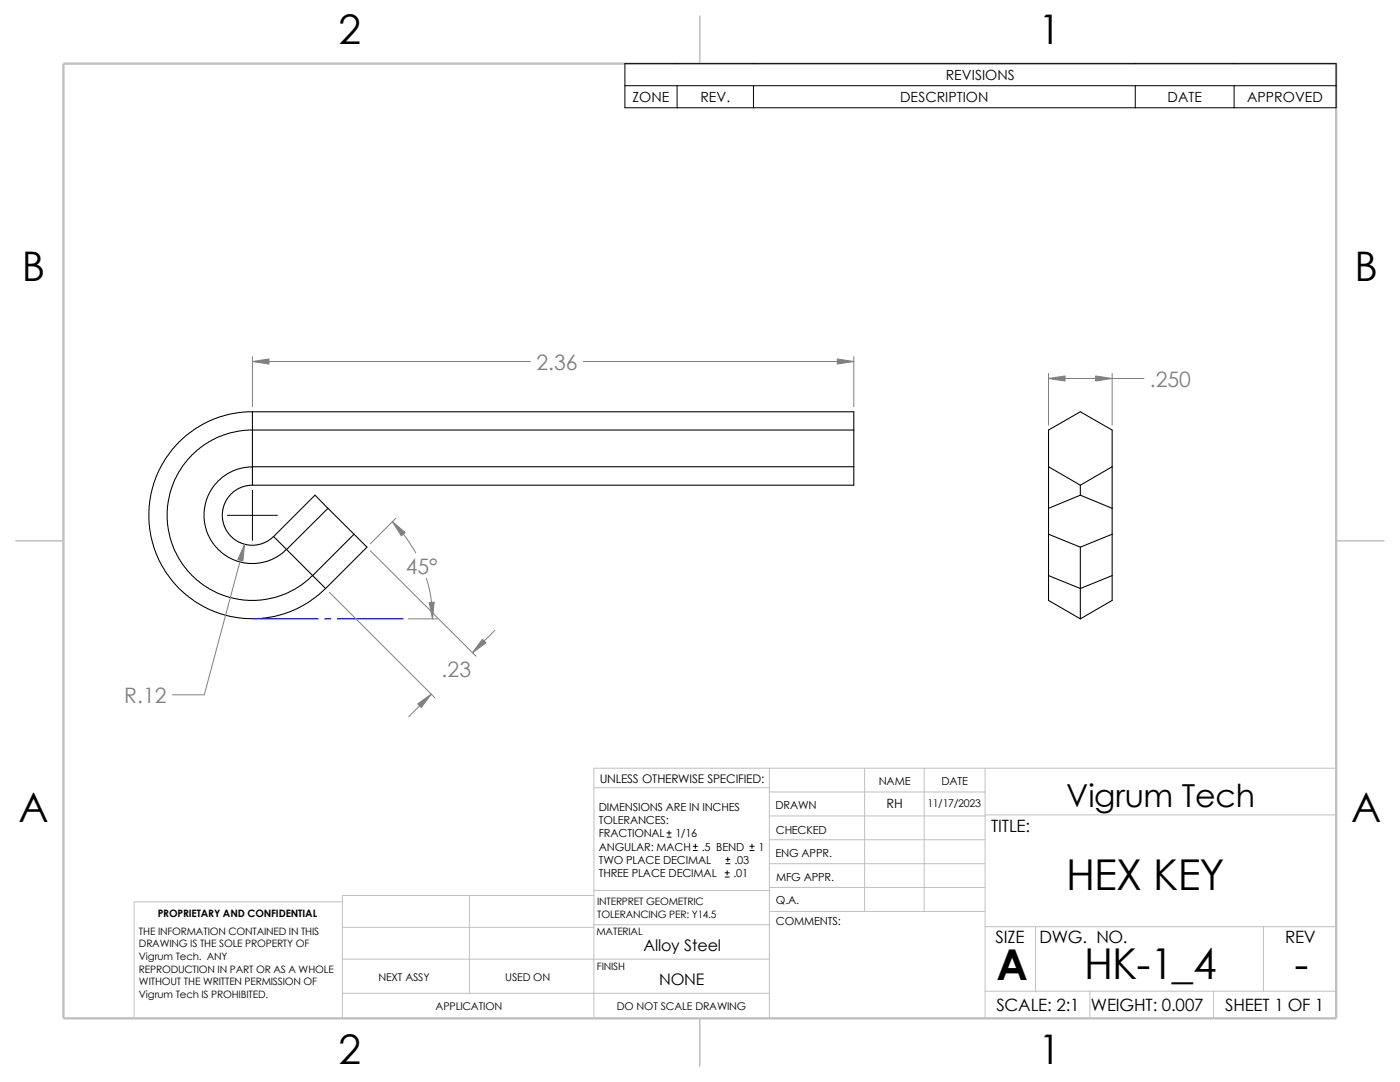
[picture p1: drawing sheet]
<svg xmlns="http://www.w3.org/2000/svg" width="279mm" height="216mm" viewBox="0 0 279 216" stroke-linecap="round" stroke-linejoin="round" font-family="sans-serif">
<g fill="none" stroke="#c0c0c0" stroke-width=".2">
<path d="M118.5 157.2h35M153.5 158h43.1M153.5 153.3v49.9M172.6 153.3v28.6M184.4 153.3v28.6M196.6 153.3v49.9M266.7 153.3h-148.2v49.9M68.3 180h-41.5v23.2M93.7 178.7v19.5M118.5 177.7h35.1M118.5 178.7h-50.2v24.5M153.5 177.1h43.1"/>
<path d="M153.5 162.8h43.1M153.5 167.6h43.1M153.5 172.3h43.1M196.6 162.6h70.1M68.3 198.2h85.2M68.3 185h50.2M68.3 191.4h85.2M118.5 184.5h35.1M153.6 181.9h43M196.6 184.9h70.1M196.6 197.8h70.1M206.7 184.9v12.9"/>
<path d="M217.5 197.8v5.4M242.2 197.8v5.4M252.1 184.9v12.9"/>
</g>
<path d="M139.7 3.2v9.5M3.1 107.9h9.6M266.7 107.9h9.5M139.7 203.2v9.5" fill="none" stroke="#c0c0c0" stroke-width=".21"/>
<path d="M12.7 12.7h254v190.5h-254z" fill="none" stroke="#c0c0c0" stroke-width=".47"/>
<g fill="none" stroke="#000" stroke-width=".21">
<path d="M50.4 82.2h-1.8l-2.8 .4-3.1 1-1.8 .9-1.6 .8-2.3 1.7-1.8 1.7-1.9 2.4-1.3 2.2-.8 1.8-.8 2.2-.6 3-.1 1.5 .1 3.5 .6 3 .8 2.2 .8 1.8 1.3 2.2 1.9 2.4 1.8 1.7 2.3 1.7 2.2 1.2 2.4 .9 1.9 .6 2.8 .4h2.8l1.5-.1 3-.6 2.8-1 2.7-1.4 2.1-1.5 1.5-1.4M50.4 93.2l-1.5 .1-1.4 .3-1.1 .4-1.6 .9-1.3 1.1-1 1.2-1 1.7-.5 1.4-.3 1.8v1.4l.3 1.8 .5 1.4 1 1.7 1 1.2 2.1 1.6 1.9 .8 2.2 .4h2.1l2.5-.8 1.6-.9 1.3-1.1 8.2-8.2M50.4 96.8l-1.5 .2-1.6 .6-1.2 1-.9 1.2-.6 1.2-.2 1.4v1.5l.6 1.6 .8 1.2 .9 .8 1 .7 1.8 .6h1.3l1.6-.3 1-.5 1.2-.9M50.4 82.2v14.6M50.4 93.1h120M50.4 82.2h120v14.6h-120M170.4 85.8l-121.9 .1-2.7 .5-2.5 .9-2.6 1.5-2.4 2-2 2.4-1 1.6-1 2.3-.8 3.2-.1 3.3 .6 3.8 .9 2.5 1.4 2.5 2 2.5 1.6 1.3 1.9 1.3 2.8 1.3 3.3 .8 1.6 .2 3.3-.2 3.3-.8 2.8-1.3 1.9-1.3 1.6-1.3 8.3-8.3M209.3 93.1v-7.3l6.3-3.6 6.4 3.6v7.3M209.3 93.1l6.3 3.7M209.3 93.1v8.3M215.6 98.8l6.4 2.6M215.6 98.8l-6.3 2.6"/>
<path d="M215.6 96.8v2M222 93.1l-6.4 3.7M222 93.1v8.3M54.6 107.1l10.4 10.3M65.4 101.4l5.3 5.2M65.4 101.4l-2.5-2.6-8.3 8.3M70.7 106.6l2.5 2.6-8.2 8.2M209.3 101.4v13.5M209.3 106.6l6.3 2.6M209.3 114.9l6.3 2.5M209.3 114.9v4.9l6.3 3.7M215.6 109.2v8.2"/>
<path d="M215.6 117.4v6.1M222 101.4v13.5M222 106.6l-6.4 2.6M222 114.9l-6.4 2.5M222 114.9v4.9l-6.4 3.7"/>
</g>
<path d="M50.4 123.5h13.1M64.8 123.5h1.2M67.3 123.5h13.2" fill="none" stroke="#00f" stroke-width=".2"/>
<g fill="none" stroke="#808080" stroke-width=".2">
<path d="M50.4 71.2v10M50.4 72.1h55.5M116.4 72.1h54M170.4 71.2v10M209.3 74.5v10.3M209.3 75.5h19M222 74.5v10.3M48.8 108.6l-8 30h-6.4M65.7 118.2l21 21M73.9 109.9l21.1 21M78.3 104.1a29.4 29.4 0 0 1 4.7 6.2M79 103.4l-5.1 5.1"/>
<path d="M85.1 115.4a26 26 0 0 1 1.2 8.1M81.5 123.5h5.8M86.1 138.5l-4.5 4.5M98.8 125.8l-4.5 4.5"/>
</g>
<g fill="#808080" stroke="#808080" stroke-width=".2">
<path d="M85.6 120.2l1.1-.1-.4 3.4z"/>
<path d="M78.3 104.1l2.6 2.2-.8 .6z"/>
<path d="M83.4 140.5l2.7-2-2 2.7z"/>
<path d="M48.8 108.6l-.3 3.3-1-.2z"/>
<path d="M96.3 127.6l.7 .7-2.7 2z"/>
<path d="M50.4 72.1l3.3-.5v1z"/>
<path d="M167.1 71.6l3.3 .5-3.3 .5z"/>
<path d="M209.3 75.5l3.3-.5v1z"/>
<path d="M218.7 75l3.3 .5-3.3 .5z"/>
</g>
<g fill="none" stroke="#000" stroke-width=".2">
<path d="M124.7 12.7h142v8.8h-142zM124.7 17.1h142M135.1 17.1v4.4M150.4 17.1v4.4M226.6 17.1v4.4M246.3 17.1v4.4M50.4 97.8v10M45.4 102.8h10M133.1 167h.8M133.1 166.2h.8M133.5 165.8v.8M138.3 169.7h.9"/>
<path d="M138.3 168.9h.9M138.8 168.4v.9M144.7 175h.8M144.7 174.2h.8M144.9 172.3h.8M144.9 171.5h.8M145.1 173.7v.9M145.2 171.1v.8M149.6 169.7h.9M149.6 168.9h.9M150.1 168.4v.9"/>
</g>
<g font-size="8.5">
<text x="212.8" y="177.7">HEX KEY</text>
<text x="198.8" y="195.5">A</text>
<text x="216.4" y="195.3">HK-1_4</text>
<text x="258.4" y="195.3">-</text>
</g>
<g font-size="8.1">
<text x="67.6" y="8.8">2</text>
<text x="207.3" y="8.8">1</text>
<text x="4.4" y="56.1">B</text>
<text x="270.3" y="56.1">B</text>
<text x="3.7" y="164.1">A</text>
<text x="269.6" y="164.1">A</text>
<text x="67.6" y="212.3">2</text>
<text x="207.3" y="212.3">1</text>
</g>
<text font-size="6.3" x="212.8" y="161">Vigrum Tech</text>
<g font-size="4.2" fill="#808080">
<text x="107" y="73.8">2.36</text>
<text x="229.5" y="77.2">.250</text>
<text x="81" y="114.6">45°</text>
<text x="88.1" y="135.2">.23</text>
<text x="24.8" y="140.3">R.12</text>
</g>
<g font-size="3.4">
<text x="197.8" y="166">TITLE:</text>
<text x="198.7" y="188.1">SIZE</text>
<text x="207.5" y="188.1">DWG. NO.</text>
<text x="256.5" y="188.2">REV</text>
<text x="198.8" y="201.7">SCALE: 2:1</text>
<text x="217.7" y="201.8">WEIGHT: 0.007</text>
<text x="244.5" y="201.7">SHEET 1 OF 1</text>
</g>
<g font-size="3.2">
<text x="128.4" y="189.8">Alloy Steel</text>
<text x="131.6" y="196.6">NONE</text>
</g>
<g font-size="2.8">
<text x="188.8" y="16">REVISIONS</text>
<text x="126.2" y="20.4">ZONE</text>
<text x="139.8" y="20.4">REV.</text>
<text x="179.6" y="20.4">DESCRIPTION</text>
<text x="233" y="20.4">DATE</text>
<text x="248.9" y="20.4">APPROVED</text>
</g>
<text font-size="2.5" x="177" y="161.3">RH</text>
<text font-size="2.4" x="119.7" y="156.2">UNLESS OTHERWISE SPECIFIED:</text>
<g font-size="2.2">
<text x="119.5" y="161.8">DIMENSIONS ARE IN INCHES</text>
<text x="154.8" y="161.5">DRAWN</text>
<text x="175.4" y="156.7">NAME</text>
<text x="187.9" y="156.7">DATE</text>
<text x="119.5" y="164.4">TOLERANCES:</text>
<text x="119.5" y="167.1">FRACTIONAL</text>
<text x="134.8" y="167.1">1/16</text>
<text x="154.8" y="166.3">CHECKED</text>
<text x="119.5" y="172.4">TWO PLACE DECIMAL</text>
<text x="119.5" y="169.8">ANGULAR: MACH</text>
<text x="140" y="169.8">.5 BEND</text>
<text x="146.6" y="172.4">.03</text>
<text x="151.3" y="169.8">1</text>
<text x="154.8" y="171">ENG APPR.</text>
<text x="119.5" y="175">THREE PLACE DECIMAL</text>
<text x="146.4" y="175">.01</text>
<text x="154.9" y="175.7">MFG APPR.</text>
<text x="154.9" y="184.7">COMMENTS:</text>
<text x="154.9" y="180.5">Q.A.</text>
</g>
<g font-size="2.1">
<text x="185.1" y="161">11/17/2023</text>
<text x="75.5" y="195.7">NEXT ASSY</text>
<text x="100.8" y="195.7">USED ON</text>
<text x="86.9" y="201.5">APPLICATION</text>
<text x="123.1" y="201.6">DO NOT SCALE DRAWING</text>
</g>
<g font-size="2">
<text x="31.5" y="183">PROPRIETARY AND CONFIDENTIAL</text>
<text x="119.2" y="180.6">INTERPRET GEOMETRIC</text>
<text x="119.2" y="183.1">TOLERANCING PER: Y14.5</text>
<text x="27.7" y="186.5">THE INFORMATION CONTAINED IN THIS</text>
<text x="27.7" y="189.1">DRAWING IS THE SOLE PROPERTY OF</text>
<text x="27.7" y="191.6">Vigrum Tech. ANY</text>
<text x="119" y="186.6">MATERIAL</text>
<text x="27.7" y="194.1">REPRODUCTION IN PART OR AS A WHOLE</text>
<text x="27.7" y="196.6">WITHOUT THE WRITTEN PERMISSION OF</text>
<text x="119.1" y="193.5">FINISH</text>
<text x="27.7" y="199.1">Vigrum Tech IS PROHIBITED.</text>
</g>
</svg>
